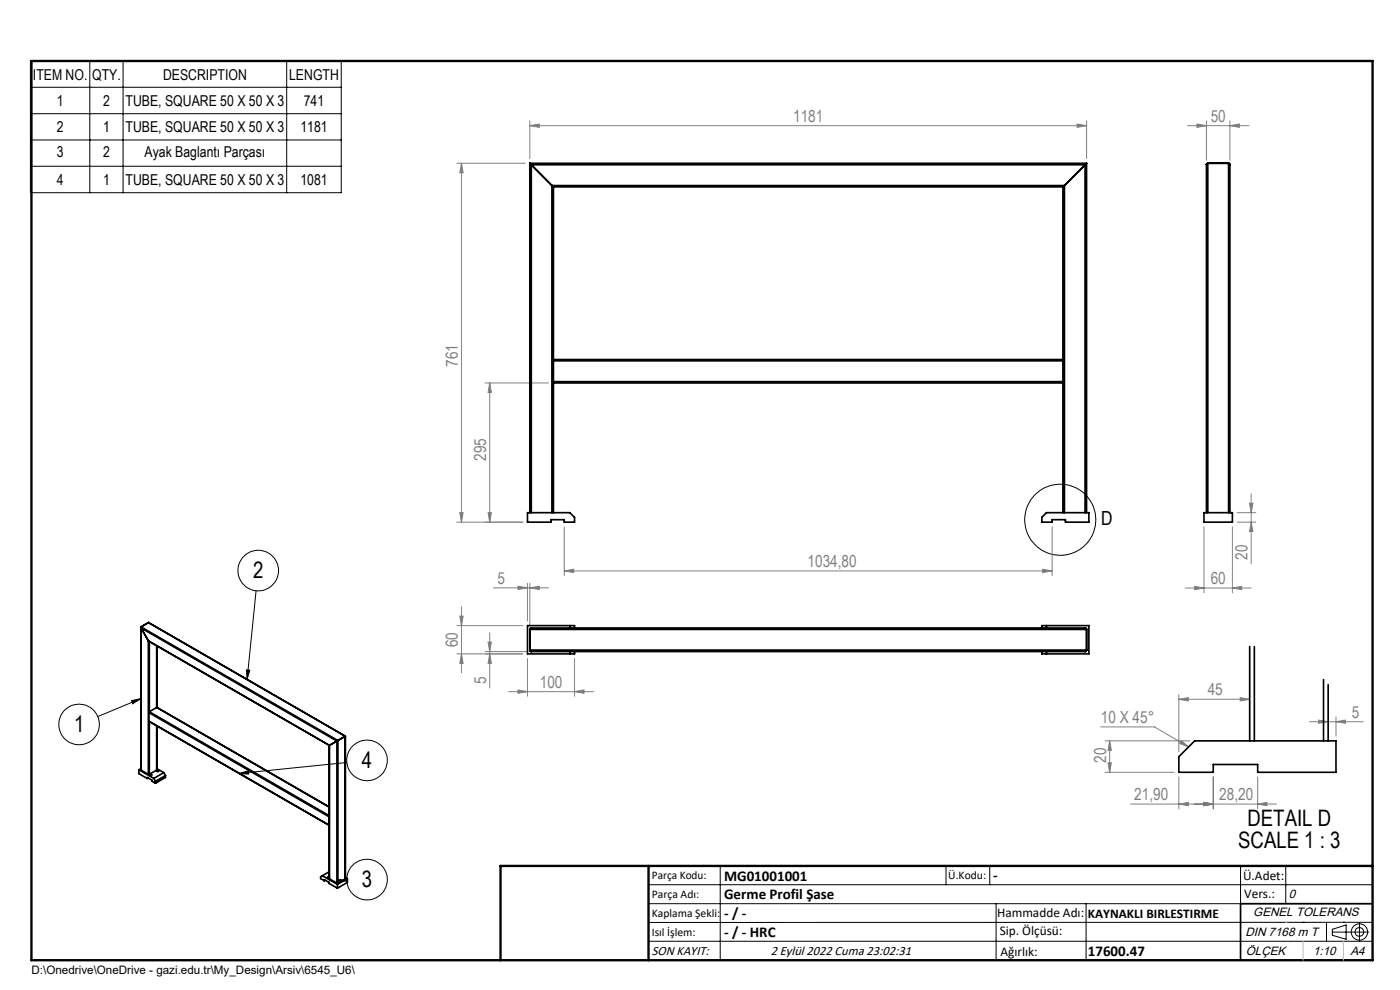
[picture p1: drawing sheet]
<svg xmlns="http://www.w3.org/2000/svg" width="297mm" height="210mm" viewBox="0 0 297 210" stroke-linecap="round" stroke-linejoin="round" font-family="sans-serif">
<g fill="none" stroke="#000" stroke-width=".21">
<path d="M6.5 12.9h65.9v28h-65.9zM6.5 18.5h65.9M19 12.9v28M26.1 12.9v28M60.8 12.9v28M6.5 24.1h65.9M6.5 29.7h65.9M6.5 35.3h65.9M54.3 125.3l-1.9 18.8M27.9 148.6l2-.4-1.7 1.1zM29.9 148.2l-9.2 3.8M52.3 142.1l.7 .1-.6 1.9z"/>
<path d="M50.7 164.1l2-.6v.7zM73.6 161.7l-22.9 2.4M71.7 186.5l2 .3-2 .4zM73.6 186.8h.1M137.6 187.7h153.6M137.6 191.7h153.6M137.6 199.7h153.6M152.8 183.7v20M200.7 183.7v4M210 183.7v4M211.3 191.7v12M230.4 191.7v12"/>
<path d="M263.2 183.7v20M272.8 183.7v8M276.4 195.6h.1M281.4 195.6v4.1M282.6 197.7h7.8M282.6 197.1l3-.9v3l-3-.8zM285 195.6h.1M288.4 195.8v3.8M291.2 195.6l-153.6 .1"/>
<circle cx="224.9" cy="110.2" r="7.6"/>
<circle cx="54.8" cy="121" r="4.3"/>
<circle cx="16.8" cy="153.7" r="4.3"/>
<circle cx="77.9" cy="161.3" r="4.3"/>
<circle cx="77.9" cy="186.6" r="4.3"/>
<circle cx="288.4" cy="197.7" r="1.74"/>
<circle cx="288.4" cy="197.7" r=".93"/>
</g>
<g fill="none" stroke="#808080" stroke-width=".21">
<path d="M96.9 34.6h14.5M97.9 34.6v76.2M97.9 34.6l.3 2h-.7zM112.4 26.7l2-.4v.7zM112.4 25.6v8M112.4 26.7h118.1M228.5 26.3l2 .4-2 .3zM230.5 25.6v8M251.9 26.7h13M253.9 26.3l2 .4-2 .3zM255.9 25.6v8.4M260.9 26.7l2-.4v.7z"/>
<path d="M260.9 25.6v8.4M102.9 81.2h13.5M103.9 81.2v29.6M103.9 81.2l.3 2h-.7zM96.9 110.8h14M97.5 108.8h.7l-.3 2zM103.5 108.8h.7l-.3 2zM119.7 111.8v10.3M223.2 111.8v10.3M255.4 111.8v14M261.4 111.8v14M262.4 110.8h4"/>
<path d="M262.4 108.8h4M265.1 106.7h.7l-.4 2.1zM265.4 110.8l.4 1.9h-.7zM265.4 104.7v14.9M96.9 138.7h14M96.9 132.7h14M97.5 130.7h.7l-.3 2zM97.9 128.7v14M97.9 138.7l.3 2h-.7zM102.9 138.2h8.8M103.5 136.2h.7l-.3 2zM103.9 134.2v11.7"/>
<path d="M103.9 138.7l.3 2h-.7zM104.7 124.7h11.7M109.9 124.3l2 .4-2 .4zM111.9 139.7v8M111.9 123.7v8M112.4 124.7l2-.4v.8zM112.4 123.7v8.8M119.7 121.1l2-.4v.8zM119.7 121.1h103.5M121.9 139.7v8M221.2 120.7l2 .4-2 .4zM251.4 124.7h14"/>
<path d="M253.4 124.4l2 .3-2 .4zM261.4 124.7l2-.3v.7zM107.9 146.7h18M109.9 146.4l2 .3-2 .4zM121.9 146.7l2-.3v.7zM233.5 154.2h11.4l7.3 4.2M234.4 157.2h18M235.4 157.2l.4 2h-.7zM235.4 157.2v6.6M250.1 148.3l2-.3v.7zM250.1 147.3v12.2M250.1 148.3h15"/>
<path d="M250.6 157.1l1.6 1.3-1.9-.7zM263.1 148l2 .3-2 .4zM277.8 153.1h11.4M279.8 152.7l2 .4-2 .3zM283.4 153.1l2-.4v.7zM283.4 152.1v4.1M234.4 163.8h14.7M235.1 161.8h.7l-.4 2zM239.8 170.6h31M250.1 170.6l2-.4v.7zM250.1 164.8v6.8M255.4 170.2l2 .4-2 .3z"/>
<path d="M257.4 164.8v6.8M266.8 170.6l2-.4v.7zM266.8 164.8v6.8"/>
</g>
<path d="M106.2 203.7h185" fill="none" stroke="#000" stroke-width=".25"/>
<path d="M291.2 191.7h-28v12" fill="none" stroke="#000" stroke-width=".35"/>
<path d="M6.7 12.9h284.5v190.8h-284.5zM137.6 183.7v20M291.2 183.7h-185v20" fill="none" stroke="#000" stroke-width=".5"/>
<path d="M272.8 195.6h.1M276.4 199.7v4M285 199.7v4" fill="none" stroke="#c0c0c0" stroke-width=".21"/>
<path d="M52.3 142.1l.7 .1-.6 1.9zM50.7 164.1l2-.6v.7zM71.7 186.5l2 .3-2 .4zM27.9 148.6l2-.4-1.7 1.1z" fill="#000"/>
<g fill="#808080">
<path d="M261.4 124.7l2-.3v.7zM253.4 124.4l2 .3-2 .4zM121.9 146.7l2-.3v.7zM109.9 146.4l2 .3-2 .4zM283.4 153.1l2-.4v.7zM279.8 152.7l2 .4-2 .3z"/>
<path d="M112.4 26.7l2-.4v.7zM228.5 26.3l2 .4-2 .3zM119.7 121.1l2-.4v.8zM221.2 120.7l2 .4-2 .4zM253.9 26.3l2 .4-2 .3zM260.9 26.7l2-.4v.7zM109.9 124.3l2 .4-2 .4zM112.4 124.7l2-.4v.8zM250.1 170.6l2-.4v.7zM255.4 170.2l2 .4-2 .3zM255.4 170.2l2 .4-2 .3zM266.8 170.6l2-.4v.7zM250.1 148.3l2-.3v.7zM263.1 148l2 .3-2 .4zM250.6 157.1l1.6 1.3-1.9-.7z"/>
<path d="M97.5 108.8h.7l-.3 2zM97.9 34.6l.3 2h-.7zM265.4 110.8l.4 1.9h-.7zM265.1 106.7h.7l-.4 2.1zM103.9 138.7l.3 2h-.7zM103.5 136.2h.7l-.3 2zM235.1 161.8h.7l-.4 2zM235.4 157.2l.4 2h-.7z"/>
<path d="M103.5 108.8h.7l-.3 2zM103.9 81.2l.3 2h-.7z"/>
<path d="M97.9 138.7l.3 2h-.7zM97.5 130.7h.7l-.3 2z"/>
</g>
<g fill="none" stroke="#000" stroke-width=".35">
<path d="M112.4 34.6l.3 .4M112.4 34.6h118.1M112.4 34.6v74.2M112.7 35h117.5M112.7 35l4.4 4.4M112.7 35v73.8M117.1 39.4l.3 .2M117.1 39.4h108.7M117.1 39.4v69.4M117.4 39.6h108.1M117.4 39.6v36.7M225.5 39.6v36.7"/>
<path d="M225.8 39.4l-.3 .2M225.8 39.4v69.4M230.2 35l-4.4 4.4M230.2 35v73.8M230.5 34.6l-.3 .4M230.5 34.6v74.2M256.2 34.6l-.3 .2v74M256.2 34.6h4.4M256.2 34.6v74.2M260.6 34.6l.3 .4M260.6 34.6v74.2M260.9 35v73.8"/>
<path d="M117.4 76.3v.2M117.4 76.5v4.5M117.4 76.5h108.1M117.4 76.3h108.1M225.5 76.3v.2M225.5 76.5v4.5M117.4 81v.2M117.4 81.2v27.6M117.4 81h108.1M117.4 81.2h108.1M225.5 81v.2M225.5 81.2v27.6"/>
<path d="M111.9 108.8h9l1 .9v1.1h-2.2v-.6h-2.8v.6h-5zM221 109.7l1-.9h9v2h-5v-.6h-2.8v.6h-2.2zM255.4 108.8h6v2h-6zM29.9 133.1v30.3M29.9 133v.2M29.9 133.2l41.6 24M29.9 133l41.8 24.1M29.9 133.2l1.6 2.7M29.9 133.2v30.2M31.5 132.1l41.8 24.1M31.5 135.9l.1 .1M31.5 135.9l38.4 22.2"/>
<path d="M31.5 132.1l-1.6 .9M31.5 132.1l41.7 24.1M31.5 135.9v28.3M31.7 136.1v14.9M33.2 137v13.1M112.4 133.5l.2-.3h117.7l.2 .3M112.4 137.9l.3 .3M112.4 133.5v4.4M112.4 133.5h118.1M112.4 137.9h118.1M120.9 132.7v.5M120.9 138.2v.5"/>
<path d="M121.9 133.2v-.5h-10v6h10v-.5M221 133.2v-.5h10v6h-10v-.5M222 132.7v.5M222 138.2v.5M230.5 137.9l-.2 .3h-117.6M230.5 133.5v4.4M265.1 137.1v20.1M266.1 137.2v20M31.6 153l38.2 22.1M31.6 151.2l38.2 22M31.6 153l38.2 22M31.6 151.2v1.8"/>
<path d="M31.7 151l-.1 .2M31.7 153.1v11.1M31.7 151l38.1 22M33.2 150.1l36.6 21.1M33.2 150.1l-1.5 .9M33.3 154l-.1 9.4M69.9 158.1v28.3M71.5 157.2l-1.6 .9M71.5 157.2v30.1M71.7 157.1l-.2 .1M71.7 157.1v30.2M73.2 156.2h.1"/>
<path d="M73.2 156.2l-1.5 .9M73.2 156.2v30.2M73.3 156.2l-.1 30.2M280.8 144.2v13M281.8 145.2v12M29.5 163.3v.8l1.7 1M29.5 163.3l3.1 1.8M29.9 163l-.4 .3M29.9 163.4l1.6 .8M31.2 165.1v-.2l1.8 1.2M31.4 165l-.2 .1M31.5 164.2h.2"/>
<path d="M32.6 165.1l.4 .6M33 165.7v.4M33.2 163.4l-1.5 .8M33.3 163.3l-.1 .1M33.3 163l1.4 .9M34.7 163.9l-2.1 1.2M34.7 163.9l.4 .6M35.1 164.5l-2.1 1.2M35.1 164.5v.4l-2.1 1.2M69.8 175v.1M69.8 173.2v1.8M69.8 173.1v.1"/>
<path d="M250.1 160.5l3.3-3.3h30v6.6h-16.6v-1.6h-9.4v1.6h-7.3zM68.4 185.8l3.2 1.8M68.4 185.8l-.4 .2v.4l.8 .4M68.8 186.8v-.2l2.8 1.8M69 186.7l-.2 .1M69.8 184.9l-1.4 .9M69.9 186.4l1.6 .9M71.5 187.3h.2M71.6 187.6v.8M73.2 186.4l-1.5 .9M73.3 186.1l.4 .3M73.7 186.4v.8l-2.1 1.2"/>
<path d="M73.7 186.4l-2.1 1.2"/>
<circle cx="32.1" cy="164.4" r=".13"/>
<circle cx="33.5" cy="163.6" r=".14"/>
<circle cx="69.7" cy="186.1" r=".14"/>
</g>
<g font-size="4.8">
<text x="53.7" y="122.6">2</text>
<text x="15.7" y="155.2">1</text>
<text x="76.8" y="162.9">4</text>
<text x="262.7" y="179.8">SCALE 1 : 3</text>
<text x="264.7" y="175.3">DETAIL D</text>
<text x="76.8" y="188.2">3</text>
</g>
<text font-size="4.1" x="233.6" y="111.3">D</text>
<g font-size="3.5" fill="#808080">
<text x="168.3" y="25.8">1181</text>
<text x="256.8" y="25.8">50</text>
<text x="97.1" y="77.9" transform="rotate(-90 97.1 77.9)">761</text>
<text x="103.1" y="97.8" transform="rotate(-90 103.1 97.8)">295</text>
<text x="264.7" y="118.7" transform="rotate(-90 264.7 118.7)">20</text>
<text x="105.5" y="123.9">5</text>
<text x="171.3" y="120.3">1034,80</text>
<text x="256.8" y="123.9">60</text>
<text x="97.1" y="137.3" transform="rotate(-90 97.1 137.3)">60</text>
<text x="103.1" y="145.1" transform="rotate(-90 103.1 145.1)">5</text>
<text x="114.5" y="145.9">100</text>
<text x="256.2" y="147.5">45</text>
<text x="233.5" y="153.4">10 X 45°</text>
<text x="286.8" y="152.3">5</text>
<text x="234.6" y="161.8" transform="rotate(-90 234.6 161.8)">20</text>
<text x="240.6" y="169.8">21,90</text>
<text x="258.7" y="169.8">28,20</text>
</g>
<g font-size="3.2">
<text x="7" y="16.9">ITEM NO.</text>
<text x="19.6" y="16.9">QTY.</text>
<text x="34.6" y="16.9">DESCRIPTION</text>
<text x="61.3" y="16.9">LENGTH</text>
<text x="12" y="22.5">1</text>
<text x="21.9" y="22.5">2</text>
<text x="26.6" y="22.5">TUBE, SQUARE 50 X 50 X 3</text>
<text x="64.5" y="22.5">741</text>
<text x="12" y="28.1">2</text>
<text x="21.9" y="28.1">1</text>
<text x="26.6" y="28.1">TUBE, SQUARE 50 X 50 X 3</text>
<text x="63.7" y="28.1">1181</text>
<text x="12" y="33.3">3</text>
<text x="21.9" y="33.3">2</text>
<text x="30.7" y="33.3">Ayak Baglantı Parçası</text>
<text x="12" y="39.2">4</text>
<text x="21.9" y="39.2">1</text>
<text x="26.6" y="39.2">TUBE, SQUARE 50 X 50 X 3</text>
<text x="63.7" y="39.2">1081</text>
<text x="153.6" y="186.8">MG01001001</text>
<text x="153.6" y="190.8">Germe Profil Şase</text>
<text x="210.7" y="186.6">-</text>
<text x="153.6" y="194.8">- / -</text>
<text x="153.6" y="198.8">- / - HRC</text>
<text x="230.8" y="202.8">17600.47</text>
</g>
<g font-size="2.8">
<text x="263.7" y="186.7">Ü.Adet:</text>
<text x="263.9" y="190.5">Vers.:</text>
<text x="211.5" y="194.5">Hammadde Adı:</text>
<text x="230.8" y="194.7">KAYNAKLI BIRLESTIRME</text>
<text x="138.3" y="202.6">SON KAYIT:</text>
<text x="163.5" y="202.6">2 Eylül 2022 Cuma 23:02:31</text>
<text x="212.1" y="198.4">Sip. Ölçüsü:</text>
<text x="212.2" y="202.7">Ağırlık:</text>
</g>
<g font-size="2.6">
<text x="273.4" y="190.4">0</text>
<text x="265.9" y="194.4">GENEL TOLERANS</text>
<text x="264.2" y="198.5">DIN 7168 m T</text>
<text x="264.3" y="202.6">ÖLÇEK</text>
<text x="278.5" y="202.6">1:10</text>
<text x="286.5" y="202.6">A4</text>
</g>
<g font-size="2.5">
<text x="138.3" y="186.4">Parça Kodu:</text>
<text x="138.3" y="190.5">Parça Adı:</text>
<text x="201.2" y="186.5">Ü.Kodu:</text>
<text x="138.3" y="194.5">Kaplama Şekli:</text>
<text x="138.3" y="198.6">Isıl İşlem:</text>
<text x="6.7" y="206.7">D:\Onedrive\OneDrive - gazi.edu.tr\My_Design\Arsiv\6545_U6\</text>
</g>
</svg>
